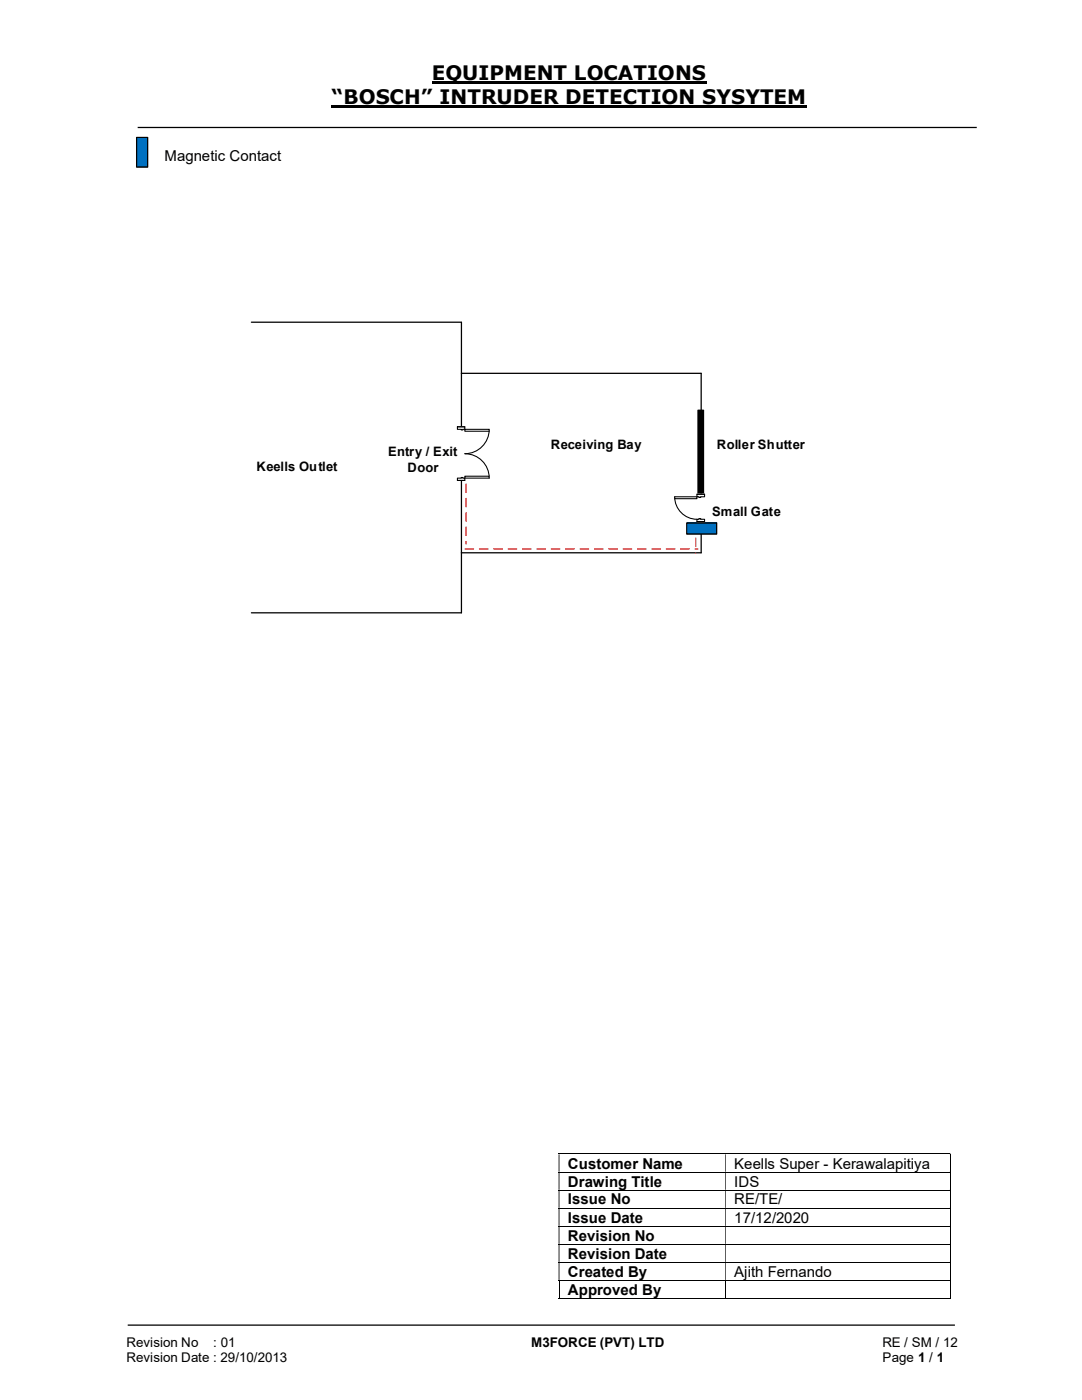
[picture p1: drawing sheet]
<svg xmlns="http://www.w3.org/2000/svg" width="216mm" height="279mm" viewBox="0 0 216 279" stroke-linecap="round" stroke-linejoin="round" font-family="sans-serif">
<path d="M86.1 16.5h54.9M66.2 21.3h94.8" fill="none" stroke="#000" stroke-width=".42"/>
<path d="M27.5 25.4h167.4M25.5 264.5h165" fill="none" stroke="#000" stroke-width=".25"/>
<g fill="none" stroke="#000" stroke-width=".2">
<path d="M111.5 230.3h78M111.5 233.9h78M111.5 237.5h78M189.6 230.4v3.4M189.6 234v3.4M189.6 237.6v3.4M111.5 241.1h78M111.5 244.7h78M111.5 248.3h78M111.5 251.9h78M111.5 255.5h78M111.5 259.2h33.2"/>
<path d="M111.5 255.6v3.6M144.8 255.6v3.6M144.8 259.2h44.7M189.6 241.2v3.4M189.6 244.8v3.4M189.6 248.4v3.4M189.6 252v3.4M189.6 255.6v3.6"/>
</g>
<g fill="#000">
<path d="M189.5 230.2h.2v.2h-.2zM111.5 230.4h.1v3.4h-.1zM144.7 230.4h.1v3.4h-.1z" fill-rule="evenodd"/>
<path d="M189.5 233.8h.2v.2h-.2zM111.5 234h.1v3.4h-.1zM144.7 234h.1v3.4h-.1z" fill-rule="evenodd"/>
<path d="M189.5 237.4h.2v.2h-.2zM111.5 237.6h.1v3.4h-.1zM144.7 237.6h.1v3.4h-.1z" fill-rule="evenodd"/>
<path d="M189.5 241h.2v.2h-.2zM111.5 241.2h.1v3.4h-.1zM144.7 241.2h.1v3.4h-.1z" fill-rule="evenodd"/>
<path d="M189.5 244.6h.2v.2h-.2zM111.5 244.8h.1v3.4h-.1zM144.7 244.8h.1v3.4h-.1z" fill-rule="evenodd"/>
<path d="M189.5 248.2h.2v.2h-.2zM111.5 248.4h.1v3.4h-.1zM144.7 248.4h.1v3.4h-.1z" fill-rule="evenodd"/>
<path d="M189.5 251.8h.2v.2h-.2zM111.5 252h.1v3.4h-.1zM144.7 252h.1v3.4h-.1z" fill-rule="evenodd"/>
</g>
<path d="M189.5 255.4h.2v.2h-.2zM189.5 259.1h.2v.1h-.2z" fill="#000"/>
<path d="M27.3 27.4h2.2v6h-2.2z" fill="#0070c0"/>
<path d="M27.3 27.4h2.2v6h-2.2z" fill="none" stroke="#000" stroke-width=".25"/>
<path d="M92.9 96.5l.2 .1v1.7l-.1 .1-.1-.1zM92.9 99.4h.2v1.7l-.1 .2-.1-.2zM92.9 102.2l.2 .1v1.7l-.1 .1-.1-.1zM92.9 105.1l.2 .1v1.7l-.1 .1-.1-.1zM92.9 108l.2 .1-.1 .6-.1-.2z" fill="#f00"/>
<path d="M50.2 64.3h41.8M92.1 64.3v58h-41.9M92.1 74.5h47.8v35.8h-47.8M139.3 81.9h1.1v16.5h-1.1z" fill="none" stroke="#000" stroke-width=".25"/>
<path d="M139.3 81.9h1.1v16.5h-1.1z" fill="#000"/>
<path d="M137 104.4h6v2.2h-6z" fill-rule="evenodd" fill="#0070c0"/>
<path d="M137 104.4h6v2.2h-6z" fill="none" stroke="#000" stroke-width=".25"/>
<path d="M139 98.6h1.6v5.5h-1.6z" fill-rule="evenodd" fill="#fff"/>
<path d="M139 98.6h1.6v5.5h-1.6z" fill="none" stroke="#fff" stroke-width=".21"/>
<path d="M139.1 98.6v.5h1.5v-.5zM139.1 103.6h1.5v.5h-1.5z" fill-rule="evenodd" fill="#fff"/>
<path d="M139.4 99.1h-.3v-.5h1.5v.5h-.8M139.4 103.6h-.3v.5h1.5v-.5h-.8" fill="none" stroke="#000" stroke-width=".21"/>
<path d="M139.4 99.1v.2h.4v-.2zM139.4 103.5h.4v.1h-.4z" fill-rule="evenodd" fill="#fff"/>
<path d="M134.6 99.1a4.5 4.5 0 0 0 4.5 4.5M139.1 98.6h1.5M139.4 99.1v.2h.4v-.2M139.1 104.1h1.5M139.4 103.6v-.1h.4v.1" fill="none" stroke="#000" stroke-width=".21"/>
<path d="M134.6 99.1h4.5v.4h-4.5z" fill="#fff"/>
<path d="M134.6 99.1h4.5v.4h-4.5z" fill="none" stroke="#000" stroke-width=".21"/>
<path d="M91.2 85.2h1.6v10.7h-1.6z" fill-rule="evenodd" fill="#fff"/>
<path d="M91.2 85.2h1.6v10.7h-1.6z" fill="none" stroke="#fff" stroke-width=".21"/>
<path d="M91.3 95.4v.5h1.5v-.5zM91.3 85.2h1.5v.5h-1.5z" fill-rule="evenodd" fill="#fff"/>
<path d="M92 95.4h-.7v.5h1.5v-.5h-.4M92 85.7h-.7v-.5h1.5v.5h-.4" fill="none" stroke="#000" stroke-width=".21"/>
<path d="M92 95.3v.1h.4v-.1zM92 85.7h.4v.1h-.4z" fill-rule="evenodd" fill="#fff"/>
<path d="M91.3 95.9h1.5M91.3 85.2h1.5M92 95.4v-.1h.4v.1M92 85.7v.1h.4v-.1M97.6 85.7a4.9 4.9 0 0 1-4.8 4.9 4.8 4.8 0 0 1 4.8 4.8" fill="none" stroke="#000" stroke-width=".21"/>
<path d="M92.8 85.7h4.8v.4h-4.8z" fill="#fff"/>
<path d="M92.8 85.7h4.8v.4h-4.8z" fill="none" stroke="#000" stroke-width=".21"/>
<path d="M92.8 95h4.8v.4h-4.8z" fill="#fff"/>
<path d="M92.8 95h4.8v.4h-4.8z" fill="none" stroke="#000" stroke-width=".21"/>
<g fill="#f00">
<path d="M92.7 109.5l1.8-.1 .1 .2-.1 .1h-1.7zM95.6 109.5l1.8-.1 .1 .2-.1 .1h-1.7zM98.5 109.5l1.7-.1 .1 .2-.1 .1h-1.6zM101.3 109.5l1.8-.1 .1 .2-.1 .1h-1.7zM104.2 109.5l1.8-.1 .1 .2-.1 .1h-1.7zM107.1 109.5l1.7-.1 .2 .2-.2 .1h-1.7zM109.9 109.5l1.8-.1 .1 .2-.1 .1h-1.7zM112.8 109.5l1.8-.1 .1 .2-.1 .1h-1.7zM115.7 109.5l1.7-.1 .2 .2-.2 .1h-1.6zM118.6 109.5l1.7-.1 .1 .2-.1 .1h-1.7zM121.4 109.5l1.8-.1 .1 .2-.1 .1h-1.7zM124.3 109.5l1.7-.1 .2 .2-.2 .1h-1.6zM127.2 109.5l1.7-.1 .1 .2-.1 .1h-1.6zM130 109.5l1.8-.1 .1 .2-.1 .1h-1.7zM132.9 109.5l1.8-.1 .1 .2-.1 .1h-1.7zM135.8 109.5l1.7-.1 .1 .2-.1 .1h-1.7zM138.6 109.5l.6-.1 .2 .2-.7 .1z"/>
<path d="M138.8 107.3l.1 .1v1.8l-.2-.1zM138.7 110.3a.15 .15 0 0 1 .3 0 .15 .15 0 0 1-.3 0z"/>
</g>
<g font-size="4">
<text x="86.1" y="16">EQUIPMENT LOCATIONS</text>
<text x="66.2" y="20.8">“BOSCH” INTRUDER DETECTION SYSYTEM</text>
</g>
<g font-size="3">
<text x="32.8" y="32.1">Magnetic Contact</text>
<text x="113.3" y="233.2">Customer Name</text>
<text x="146.5" y="233.2">Keells Super - Kerawalapitiya</text>
<text x="113.3" y="236.8">Drawing Title</text>
<text x="146.5" y="236.8">IDS</text>
<text x="113.3" y="240.4">Issue No</text>
<text x="113.3" y="244">Issue Date</text>
<text x="146.5" y="240.4">RE/TE/</text>
<text x="146.5" y="244">17/12/2020</text>
<text x="113.3" y="247.6">Revision No</text>
<text x="113.3" y="251.2">Revision Date</text>
<text x="113.3" y="254.8">Created By</text>
<text x="146.5" y="254.8">Ajith Fernando</text>
<text x="113.3" y="258.4">Approved By</text>
</g>
<g font-size="2.7">
<text x="25.2" y="268.8">Revision No</text>
<text x="42.6" y="268.8">: 01</text>
<text x="106" y="268.8">M3FORCE (PVT) LTD</text>
<text x="176.1" y="268.8">RE / SM / 12</text>
<text x="25.2" y="271.8">Revision Date : 29/10/2013</text>
<text x="176.1" y="271.8">Page 1 / 1</text>
</g>
<g font-size="2.6">
<text x="109.9" y="89.6">Receiving Bay</text>
<text x="143" y="89.6">Roller Shutter</text>
<text x="51.2" y="94.1">Keells Outlet</text>
<text x="77.5" y="91">Entry / Exit</text>
<text x="81.3" y="94.1">Door</text>
<text x="142.1" y="103">Small Gate</text>
</g>
</svg>
